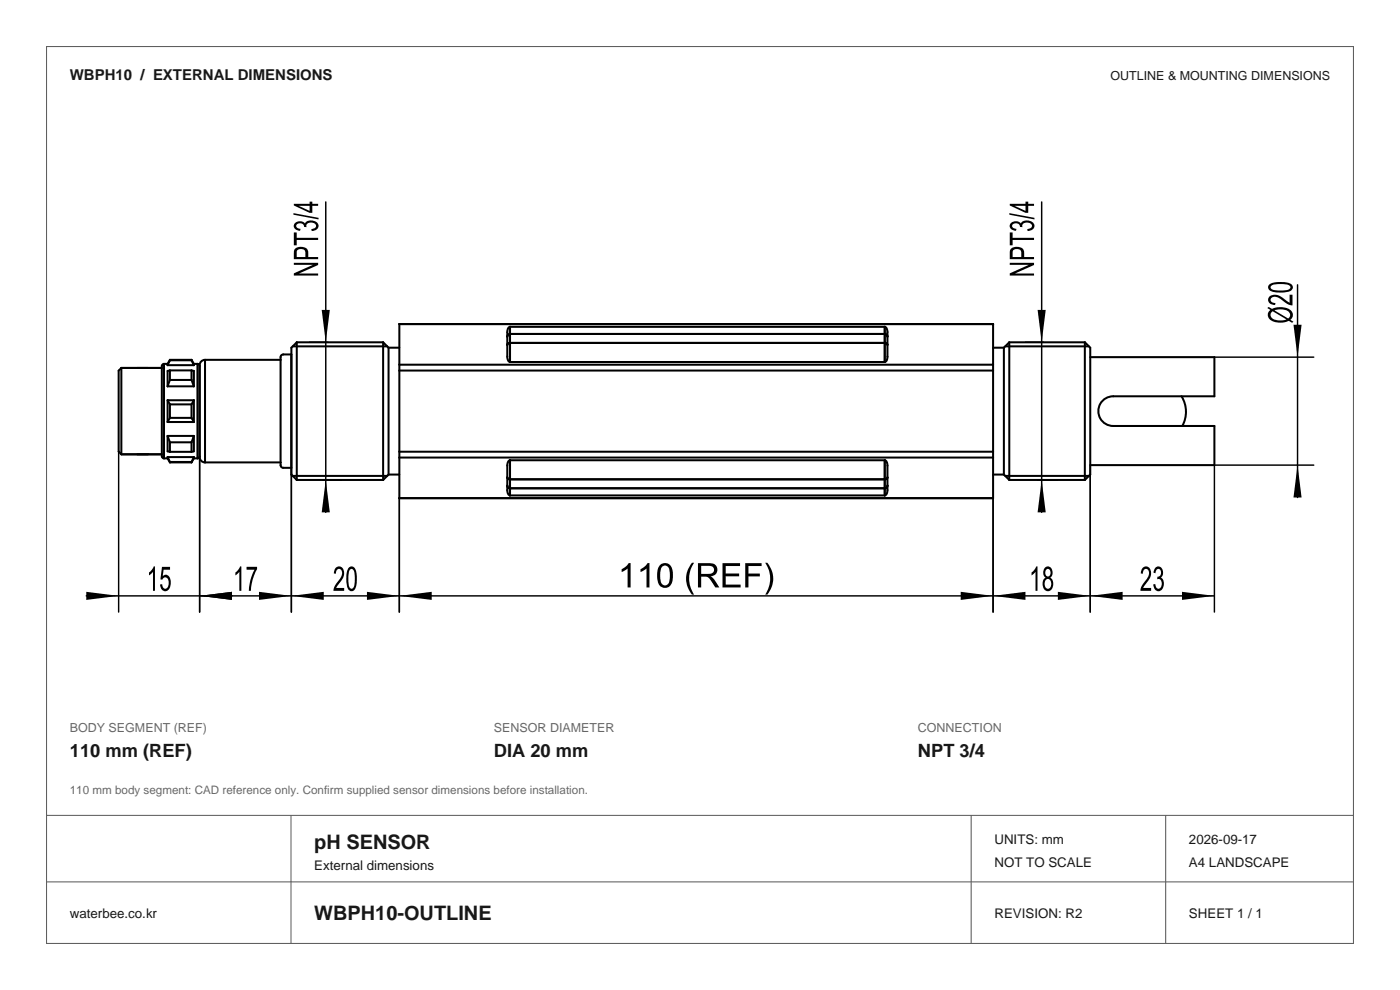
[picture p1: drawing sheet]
<svg xmlns="http://www.w3.org/2000/svg" width="297mm" height="210mm" viewBox="0 0 297 210" stroke-linecap="round" stroke-linejoin="round" font-family="sans-serif">
<path d="M9.9 9.9h277.2v190.2h-277.2zM9.9 173h277.2M61.7 173v27.1M206 173v27.1M247.3 173v27.1M9.9 187.1h277.2" fill="none" stroke="#505955" stroke-width=".21"/>
<path d="M14.8 39.3h267.4v94h-267.4z" fill="#fff"/>
<g fill="none" stroke="#000" stroke-width=".43">
<path d="M25.7 78l-.5 .6v17.2l.5 .6M25.7 78h8.6M25.7 78v18.4M34.8 77.2l-.4 .2-.1 .2v19.2l.1 .2 .4 .2M34.8 77.2h.8M34.8 77.2v20M35.6 77.5h5.5M35.6 77.2v.3M36 76.4l-.4 1.1M36 78.6l-.4 .1v3.2M36 78.6h4.6M36 76.3v.1"/>
<path d="M36 78.6v2M36.1 76.3h4.5M36.1 76.4h4.5M36.1 76.3l-.5 .9M40.6 76.3l.5 .9M40.6 76.4l.5 1.1M40.6 76.3v.1M40.6 78.6v2M40.6 78.6l.5 .1v3.2M41.1 77.2h.8M41.1 77.2v.3M41.9 77.2l.2 .1 .2 .3"/>
<path d="M41.9 77.2v20M43.5 76.3a1.14 1.14 0 0 0-1.2 1.2v19.4a1.14 1.14 0 0 0 1.2 1.2M43.5 76.3h16M43.5 76.3v21.8M61.8 75.2h-1.9l-.3 .3-.1 .3v22.9l.2 .4 .2 .1h1.9M62.1 73.5h20M63 72.6l-1.2 1.2v26.9l1.2 1.1M63 72.6v29.2M63 72.6h18.3M81.3 72.6l1.1 1.2M81.3 72.6v29.2M82.4 73.8h2.3"/>
<path d="M82.4 73.8v26.9M84.7 68.8l126-.1v37h-126zM84.7 77.4h126M84.7 78.6h126M107.6 71.4l.3-.5 .3-.1h79.5l.4 .2 .2 .4M107.6 73.2l.3-.4 .3-.1h79.5l.5 .2 .1 .3M107.6 70.5v5.2a1.01 1.01 0 0 0 .6 1.1M108.2 69.3a1.01 1.01 0 0 0-.6 1.2M108.2 69.3v7.5M108.2 76.8h79.5M108.2 69.3h79.5M187.7 69.3v7.5"/>
<path d="M187.7 69.3a1.01 1.01 0 0 1 .6 1.2l-.1 5.5-.2 .6-.3 .2M210.7 73.8h2.3M213 73.8v26.9M213.3 73.5h17.7M214.1 72.6h16M214.1 72.6l-1.1 1.2M214.1 72.6v29.2M230.1 72.6l1.2 1.2v26.9l-1.2 1.1M230.1 72.6v29.2M231.3 75.8h26.3v8.3h-21.4a3.1 3.1 0 0 0-3.2 3.1 3.1 3.1 0 0 0 3.2 3.2h21.4v8.3h-26.3M25.7 96.4h8.6M34.8 97.2h.8"/>
<path d="M35.6 92.5l.4 1.3M35.6 92.5v3.2l.4 .1M35.6 97.2l.5 .9M35.6 97h5.5M35.6 92.5h5.5M35.6 89.5h5.5M35.6 84.9h5.5M35.6 81.9h5.5M35.6 84.9v4.6M35.6 97v.2M35.6 97l.4 1M35.6 84.9l.4 .9"/>
<path d="M36 88.6l-.4 .9M36 80.6l-.4 1.3M36 98h4.6M36 93.8h4.6M36 85.8h4.6M36 85.8v2.8M36 98v.1M36.1 95.8h4.5M36.1 98.1h4.5M36.1 88.6h4.5M36.1 80.6h4.5M36.1 93.8v2"/>
<path d="M40.6 80.6l.5 1.3M40.6 88.6l.5 .9M40.6 85.8v2.8M40.6 93.8v2M40.6 98v.1M41.1 92.5v3.2l-.5 .1M41.1 97l-.5 1M41.1 84.9l-.5 .9M41.1 97.2h.8M41.1 97.2l-.5 .9M41.1 84.9v4.6M41.1 97v.2"/>
<path d="M41.1 92.5l-.5 1.3M42.3 96.8l-.1 .3-.3 .1M43.5 98.1h16M84.7 97.1h126M84.7 95.8h126M108.2 97.6a1.01 1.01 0 0 0-.6 1.2v5.2a1.01 1.01 0 0 0 .6 1.1M108.2 97.6v7.5M108.2 97.6h79.5M187.7 97.6v7.5M187.7 97.6a1.01 1.01 0 0 1 .6 1.2l-.1 5.5-.2 .6-.3 .2M250.7 84.1a6.2 6.2 0 0 1 .1 6.3M62.1 101h20"/>
<path d="M63 101.8h18.3M82.4 100.7h2.3M82.4 100.7l-1.1 1.1M84.7 105.7h126M107.6 101.3l.1 .2 .5 .2h79.5l.3-.1 .3-.3M107.6 103l.2 .4 .4 .2h79.5l.3-.1 .3-.5M108.2 105.1h79.5M210.7 100.7h2.3M213 100.7l1.1 1.1M213.3 101h17.7M214.1 101.8h16"/>
</g>
<g fill="none" stroke="#000" stroke-width=".31">
<path d="M69.1 42.8v65.9M221 42.8v65.9M65.7 72.6h3.9M217.5 72.6h3.9M257.6 75.8h21.1M275.3 60.4v45.1M25.2 95.8v34M42.3 96.8v33M61.8 99.2v30.6M231.3 98.7v31.1M278.7 98.7h-21.1v31.1M68.3 101.8h4.2"/>
<path d="M84.7 105.7v24.1M210.7 105.7v24.1M220 101.8h4.4M18.3 126.4h239.3"/>
</g>
<g fill="#000">
<path d="M68.2 65.7h1.8l-.9 6.9zM220.1 65.7h1.7l-.8 6.9zM274.4 68.9h1.7l-.8 6.9zM275.3 98.7l.8 6.8h-1.7zM69.1 101.8l.9 6.9h-1.8zM221 101.8l.8 6.9h-1.7zM18.3 125.5l6.9 .9-6.9 .9zM42.3 126.4l6.9-.9v1.8zM61.8 126.4l6.9-.9v1.8zM54.9 125.5l6.9 .9-6.9 .9zM84.7 126.4l6.9-.9v1.8zM77.8 125.5l6.9 .9-6.9 .9z"/>
<path d="M203.8 125.5l6.9 .9-6.9 .9zM210.7 126.4l6.8-.9v1.8zM224.4 125.5l6.9 .9-6.9 .9zM231.3 126.4l6.9-.9v1.8zM250.8 125.5l6.8 .9-6.8 .9z"/>
<path d="M62.3 55.7h5.2v.5l-4.1 1.8h4.1v.5h-5.2v-.5l4.1-1.8h-4.1zM62.6 52.7a1.98 1.98 0 0 1 2.7 .3l.1 1.5h2.1v.5h-5.2l.1-1.7zM63.1 53.1l-.1 .3-.1 1.1h1.9a1.54 1.54 0 0 0-.3-1.5l-.7-.2zM62.3 49.3h.6v1.1h4.6v.5h-4.6v1.1h-.6zM62.6 47.3a1.52 1.52 0 0 1 2.1 .1 1.65 1.65 0 0 1 2.9 .5 1.32 1.32 0 0 1-1.5 1.1l-.1-.4a.72 .72 0 0 0 .8-.2 .72 .72 0 0 0 .1-.8 1.17 1.17 0 0 0-1.9 .3l.1 .3-.6-.1a.82 .82 0 0 0-.8-.7 .82 .82 0 0 0-.8 .7l.3 .3 .6 .2-.1 .4a1.04 1.04 0 0 1-1.2-.5 1.04 1.04 0 0 1 .1-1.2zM62.2 45.2l5.4 1v.3l-5.4-1zM62.3 43.2h3.4v-.4h.6v.4h1.2v.5h-1.2v1.5h-.6l-3.4-1.6zM63.4 43.7l2.3 1v-1z" fill-rule="evenodd"/>
<path d="M214.2 55.7h5.2v.5l-4.1 1.8h4.1v.5h-5.2v-.5l4.1-1.8h-4.1zM214.5 52.7a1.98 1.98 0 0 1 2.7 .3l.1 1.5h2.1v.5h-5.2v-1.7zM215 53.1l-.2 .3v1.1h1.9a1.54 1.54 0 0 0-.3-1.5l-.7-.2zM214.2 49.3h.6v1.1h4.6v.5h-4.6v1.1h-.6zM214.5 47.3a1.52 1.52 0 0 1 2.1 .1 1.65 1.65 0 0 1 2.9 .5 1.32 1.32 0 0 1-1.5 1.1l-.1-.4a.72 .72 0 0 0 .8-.2 .72 .72 0 0 0 .1-.8 1.17 1.17 0 0 0-1.9 .3v.3l-.5-.1a.82 .82 0 0 0-.8-.7 .82 .82 0 0 0-.9 .7l.4 .3 .5 .2-.1 .4a1.04 1.04 0 0 1-1.1-.5 1.04 1.04 0 0 1 .1-1.2zM214.1 45.2l5.4 1v.3l-5.4-1zM214.2 43.2h3.4v-.4h.5v.4h1.3v.5h-1.3v1.5h-.5l-3.4-1.6zM215.2 43.7l2.4 1v-1z" fill-rule="evenodd"/>
<path d="M268.8 65.3l.3-.2 .7 .4a4 4 0 0 1 4.2 .5 1.27 1.27 0 0 1-.3 1.8l.7 .4-.3 .3-.7-.4a4 4 0 0 1-4.1-.5 1.27 1.27 0 0 1 .2-1.9zM269.8 66.2a1.04 1.04 0 0 0-.1 1.1 1.04 1.04 0 0 0 1 .6l1.2 .1 1-.2-2.9-1.8zM270.3 65.8l3 1.8a.96 .96 0 0 0 .4-1.1 .96 .96 0 0 0-.8-.7l-1.3-.2zM269.2 63a2.42 2.42 0 0 1 3.4 .5l1 .7v-1.7h.6v2.3l-.9-.2-.7-.5a2.58 2.58 0 0 0-2.8-1 .63 .63 0 0 0-.2 .8 .63 .63 0 0 0 .7 .4h.3l-.1 .4a1.18 1.18 0 0 1-1.2-.4 1.18 1.18 0 0 1-.1-1.3zM269.3 60.3a5.6 5.6 0 0 1 4.7 0 .87 .87 0 0 1 .2 1 .87 .87 0 0 1-.7 .5l-1.9 .3a2.83 2.83 0 0 1-2.6-.9v-.4zM269.7 60.6a.53 .53 0 0 0-.1 .6 .53 .53 0 0 0 .6 .3l1.4 .1 1.5-.1a.58 .58 0 0 0 .7-.6 .58 .58 0 0 0-.7-.5 5.9 5.9 0 0 0-3.4 .2z" fill-rule="evenodd"/>
<path d="M32.6 120.2h.3v5.1h-.4v-4l-.9 .8v-.7l.6-.6zM34.4 120.2h1.7v.6h-1.4l-.2 1.4a.95 .95 0 0 1 1.1-.2 .95 .95 0 0 1 .6 .9 1.89 1.89 0 0 1-1.1 2.5 1.35 1.35 0 0 1-1.1-1.4l.4-.1a.67 .67 0 0 0 .3 .9 .67 .67 0 0 0 .9-.3 1.42 1.42 0 0 0-.5-2l-.4 .1-.3 .4-.4-.1z" fill-rule="evenodd"/>
<path d="M50.9 120.2h.3v5.1h-.4v-4l-.9 .8v-.7l.7-.6zM52.3 120.2h2.2v.5l-1 2.5-.3 2.1h-.4l.1-1.4 .5-1.7 .6-1.4h-1.7z" fill-rule="evenodd"/>
<path d="M71.2 120.5a1.19 1.19 0 0 1 1.5 0 1.19 1.19 0 0 1 .3 1.5l-.4 .8-1.3 1.9h1.7v.6h-2.3l.3-.9 .4-.7a2.58 2.58 0 0 0 1-2.8 .63 .63 0 0 0-.8-.2 .63 .63 0 0 0-.3 .7v.3l-.5-.1zM74 120.5a.95 .95 0 0 1 1.1-.2 .95 .95 0 0 1 .5 1l.1 .8a4.2 4.2 0 0 1-.7 3.2 1.01 1.01 0 0 1-1.4-1.1l-.1-2.2 .2-1zM74.2 120.8l-.3 1.4 .1 2a.58 .58 0 0 0 .6 .7 .58 .58 0 0 0 .6-.7 5.9 5.9 0 0 0-.3-3.3 .42 .42 0 0 0-.7-.1z" fill-rule="evenodd"/>
<path d="M131.9 120.7l.9-.6 .6-.7h.4v5.2h-.7v-4l-1.2 .7zM135.9 120.7l.9-.6 .6-.7h.4v5.2h-.7v-4l-1.2 .7zM140 119.9a1.65 1.65 0 0 1 1.9-.3 1.65 1.65 0 0 1 .8 1.8 3.2 3.2 0 0 1-.9 3.1 1.6 1.6 0 0 1-2.3-1.4 4.2 4.2 0 0 1 .5-3.2zM140.6 120.1l-.3 .5-.2 .6v1.9a.96 .96 0 0 0 1 1.1 .96 .96 0 0 0 .9-1.1v-2.1a.97 .97 0 0 0-1.4-.9zM146.8 119.4h.4a6 6 0 0 0 0 6.7h-.4a5.2 5.2 0 0 1 0-6.7zM148.1 119.5h2.3a1.43 1.43 0 0 1 1.8 1.1 1.43 1.43 0 0 1-1.5 1.7l.8 .7 1.1 1.6h-.8l-.7-1.1a1.66 1.66 0 0 0-1.6-1.2h-.7v2.3h-.7zM148.8 120v1.7h1.4a.9 .9 0 0 0 1.3-.7 .9 .9 0 0 0-1.1-1zM153.3 119.5h3.7v.6h-3v1.5h2.8v.7h-2.8v1.7h3.1v.6h-3.8zM158.1 119.5h3.5v.6h-2.8v1.6h2.4v.6h-2.4v2.3h-.7zM162.3 119.4h.5a5.2 5.2 0 0 1 0 6.7h-.5a6 6 0 0 0 0-6.7z" fill-rule="evenodd"/>
<path d="M219.8 120.2h.3v5.1h-.4v-4l-.9 .8v-.7l.7-.6zM221.8 120.3a1.15 1.15 0 0 1 1.3 .3 1.15 1.15 0 0 1 .1 1.3l-.4 .6a1.64 1.64 0 0 1-.5 2.9 1.64 1.64 0 0 1-.5-2.9 1.45 1.45 0 0 1 0-2.2zM222 120.8l-.3 .7a.6 .6 0 0 0 .6 .8 .6 .6 0 0 0 .6-.8 .6 .6 0 0 0-.2-.7 .6 .6 0 0 0-.7 0zM221.9 122.9l-.3 .9a.75 .75 0 0 0 .7 1.1 .75 .75 0 0 0 .7-1 .75 .75 0 0 0-.2-.9 .75 .75 0 0 0-.9-.1z" fill-rule="evenodd"/>
<path d="M242.3 120.5a1.19 1.19 0 0 1 1.6 0 1.19 1.19 0 0 1 .3 1.5l-.4 .8-1.3 1.9h1.7v.6h-2.3l.2-.9 .5-.7a2.58 2.58 0 0 0 1-2.8 .63 .63 0 0 0-.8-.2 .63 .63 0 0 0-.3 .7l-.1 .3-.4-.1zM245.1 120.5a1.01 1.01 0 0 1 1.2-.2 1.01 1.01 0 0 1 .4 1.2l-.1 .6-.3 .4a1.65 1.65 0 0 1-.5 2.9 1.32 1.32 0 0 1-1.1-1.4l.4-.1a.72 .72 0 0 0 .2 .8 .72 .72 0 0 0 .8 .1 1.17 1.17 0 0 0-.3-2l-.3 .1v-.6a.82 .82 0 0 0 .8-.8 .82 .82 0 0 0-.7-.8l-.4 .4-.1 .5-.4-.1z" fill-rule="evenodd"/>
</g>
<g font-size="4.2" fill="#151a19">
<text x="66.7" y="180">pH SENSOR</text>
<text x="66.7" y="195.2">WBPH10-OUTLINE</text>
</g>
<g font-size="3.9" fill="#151a19">
<text x="14.8" y="160.6">110 mm (REF)</text>
<text x="104.8" y="160.6">DIA 20 mm</text>
<text x="194.7" y="160.6">NPT 3/4</text>
</g>
<text font-size="3.2" fill="#151a19" x="14.8" y="16.9">WBPH10 / EXTERNAL DIMENSIONS</text>
<g font-size="2.8" fill="#151a19">
<text x="211" y="179">UNITS: mm</text>
<text x="252.2" y="179">2026-09-17</text>
<text x="66.7" y="184.6">External dimensions</text>
<text x="211" y="183.9">NOT TO SCALE</text>
<text x="252.2" y="183.9">A4 LANDSCAPE</text>
<text x="14.8" y="194.8">waterbee.co.kr</text>
<text x="211" y="194.8">REVISION: R2</text>
<text x="252.2" y="194.8">SHEET 1 / 1</text>
</g>
<text font-size="2.6" fill="#151a19" x="235.6" y="16.9">OUTLINE &amp; MOUNTING DIMENSIONS</text>
<g font-size="2.6" fill="#626c67">
<text x="14.8" y="155.3">BODY SEGMENT (REF)</text>
<text x="104.8" y="155.3">SENSOR DIAMETER</text>
<text x="194.7" y="155.3">CONNECTION</text>
</g>
<text font-size="2.5" fill="#626c67" x="14.8" y="168.4">110 mm body segment: CAD reference only. Confirm supplied sensor dimensions before installation.</text>
</svg>
